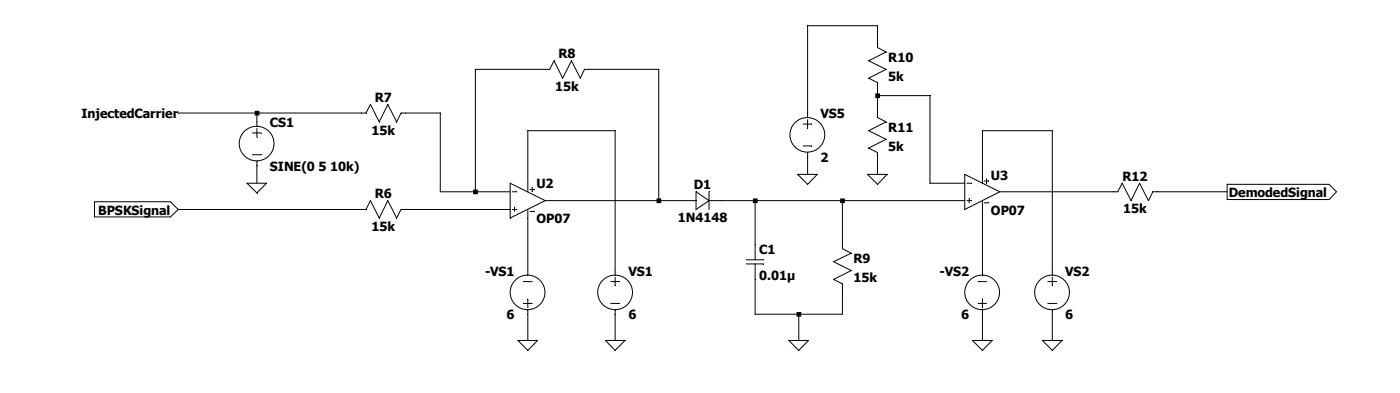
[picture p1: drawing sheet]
<svg xmlns="http://www.w3.org/2000/svg" width="215mm" height="60mm" viewBox="0 0 215 60" stroke-linecap="round" stroke-linejoin="round" font-family="sans-serif">
<g fill="none" stroke="#000" stroke-width=".15">
<path d="M27.3 17.3h28.8l.7-1.3 1.3 2.7 1.3-2.7 1.4 2.7 .7-1.4h6v12.1h10.7M39.4 17.3v2M39.4 19.7v1.3M123.1 19h1.3M123.8 18v-14.1h10.7v3.4l1.3 .7-2.7 1.3 2.7 1.3-2.7 1.4 1.4 .7v5.3l1.3 .7-2.7 1.3 2.7 1.3-2.7 1.4 1.4 .7v3.3M123.8 18.3v1.4M134.5 14.6h8v13.5h5.4M14.5 30.9h11.6l1.2 1.2-1.2 1.1h-11.6zM27.3 32.1h28.8l.7-1.4 1.3 2.7 1.3-2.7 1.4 2.7 .7-1.3h16.7M37.9 28.1h3l-1.5 1.4zM38.7 20.4h1.3M38.7 23.7h1.3"/>
<path d="M39.4 24.7v3.4M72.9 29.4v-18.8h11.4l.6-1.3 1.3 2.7 1.4-2.7 1.3 2.7 .7-1.4h11.4v20.1M78.2 28.1l5.4 2.6-5.4 2.7zM78.5 32.1h.7M78.5 29.4h.7M78.9 31.7v.7M80.9 29.4v-9.4h13.4v22.1M80.9 32.1v10M81.2 29h.7M81.2 32.4h.7M81.6 28.7v.7M83.6 30.7h23.1"/>
<path d="M106.7 29.4l2 1.3-2 1.4zM108.7 29.4v2.7M108.7 30.7h39.2M114.4 39.8h2.7M115.7 30.7v9.1M122.3 26.7h3l-1.5 1.5zM123.1 22.4h1.3M123.8 23.4v3.3M129.1 30.7v7.4l1.4 .7-2.7 1.3 2.7 1.3-2.7 1.4 1.3 .7v4.6h-13.4v-7.7M133 26.7h3l-1.5 1.5zM147.9 26.7l5.4 2.7-5.4 2.7zM148.2 30.7h.7"/>
<path d="M148.2 28.1h.7M148.6 30.4v.7M150.6 28.1v-8.1h10.7v22.1M150.6 30.7v11.4M150.9 27.7h.7M150.9 31.1h.7M151.2 27.4v.7M153.3 29.4h18l.7-1.3 1.4 2.6 1.3-2.6 1.3 2.6 .7-1.3h11.4M188.1 28.2h15.6l1.2 1.2-1.2 1.2h-15.6zM79.4 52.2h3l-1.5 1.5zM80.2 46.5h1.4M80.2 43.1h1.4"/>
<path d="M80.9 45.8v1.4M80.9 47.5v4.7M92.8 52.2h3l-1.5 1.5zM93.6 46.5h1.4M93.6 43.1h1.4M94.3 42.5v1.3M94.3 47.5v4.7M114.4 40.4h2.7M120.9 52.2h3l-1.5 1.5zM122.4 48.1v4.1M149.1 52.2h3l-1.5 1.5zM149.9 46.5h1.3"/>
<path d="M149.9 43.1h1.3M150.6 45.8v1.4M150.6 47.5v4.7M159.8 52.2h3l-1.5 1.5zM160.6 46.5h1.4M160.6 43.1h1.4M161.3 42.5v1.3M161.3 47.5v4.7"/>
<circle cx="39.3" cy="22" r="2.66"/>
<circle cx="123.8" cy="20.7" r="2.66"/>
<circle cx="80.9" cy="44.8" r="2.66"/>
<circle cx="94.3" cy="44.8" r="2.66"/>
<circle cx="150.6" cy="44.8" r="2.66"/>
<circle cx="161.3" cy="44.8" r="2.66"/>
</g>
<path d="M39 17h.8v.7h-.8zM61.8 -.1h.7zM72.5 -.1h.7zM72.5 29h.7v.8h-.7zM77.9 -.1h.7zM100.6 -.1h.8zM100.6 30.4h.8v.7h-.8zM115.4 30.4h.7v.7h-.7zM122.1 47.8h.7v.7h-.7zM127.4 -.1h.8zM128.8 30.4h.7v.7h-.7zM134.2 14.3h.7v.7h-.7zM136.8 -.1h.7zM161 -.1h.7z" fill-rule="evenodd" fill="#000"/>
<g font-size="1.9">
<text x="85.6" y="8.9">R8</text>
<text x="136.2" y="9.4">R10</text>
<text x="57.5" y="15.6">R7</text>
<text x="85.1" y="13.9">15k</text>
<text x="136.2" y="12.4">5k</text>
<text x="12.5" y="18.1">InjectedCarrier</text>
<text x="41.4" y="19.5">CS1</text>
<text x="56.9" y="20.6">15k</text>
<text x="125.8" y="18.1">VS5</text>
<text x="136.2" y="20.2">R11</text>
<text x="136.2" y="23.2">5k</text>
<text x="41.4" y="26.2">SINE(0 5 10k)</text>
<text x="82.2" y="28.9">U2</text>
<text x="106.3" y="29">D1</text>
<text x="125.8" y="24.8">2</text>
<text x="151.9" y="27.5">U3</text>
<text x="172" y="27.7">R12</text>
<text x="15" y="32.9">BPSKSignal</text>
<text x="56.9" y="35.3">15k</text>
<text x="57.5" y="30.4">R6</text>
<text x="82.2" y="34.2">OP07</text>
<text x="103.9" y="34">1N4148</text>
<text x="151.9" y="32.9">OP07</text>
<text x="172.2" y="32.7">15k</text>
<text x="188.3" y="30.2">DemodedSignal</text>
<text x="116.4" y="38.9">C1</text>
<text x="130.8" y="40.3">R9</text>
<text x="74.3" y="42.2">-VS1</text>
<text x="96.3" y="42.2">VS1</text>
<text x="116.4" y="42.9">0.01µ</text>
<text x="130.8" y="43.3">15k</text>
<text x="144" y="42.2">-VS2</text>
<text x="163.3" y="42.2">VS2</text>
<text x="77.6" y="48.9">6</text>
<text x="96.3" y="48.9">6</text>
<text x="147.3" y="48.9">6</text>
<text x="163.3" y="48.9">6</text>
</g>
</svg>
